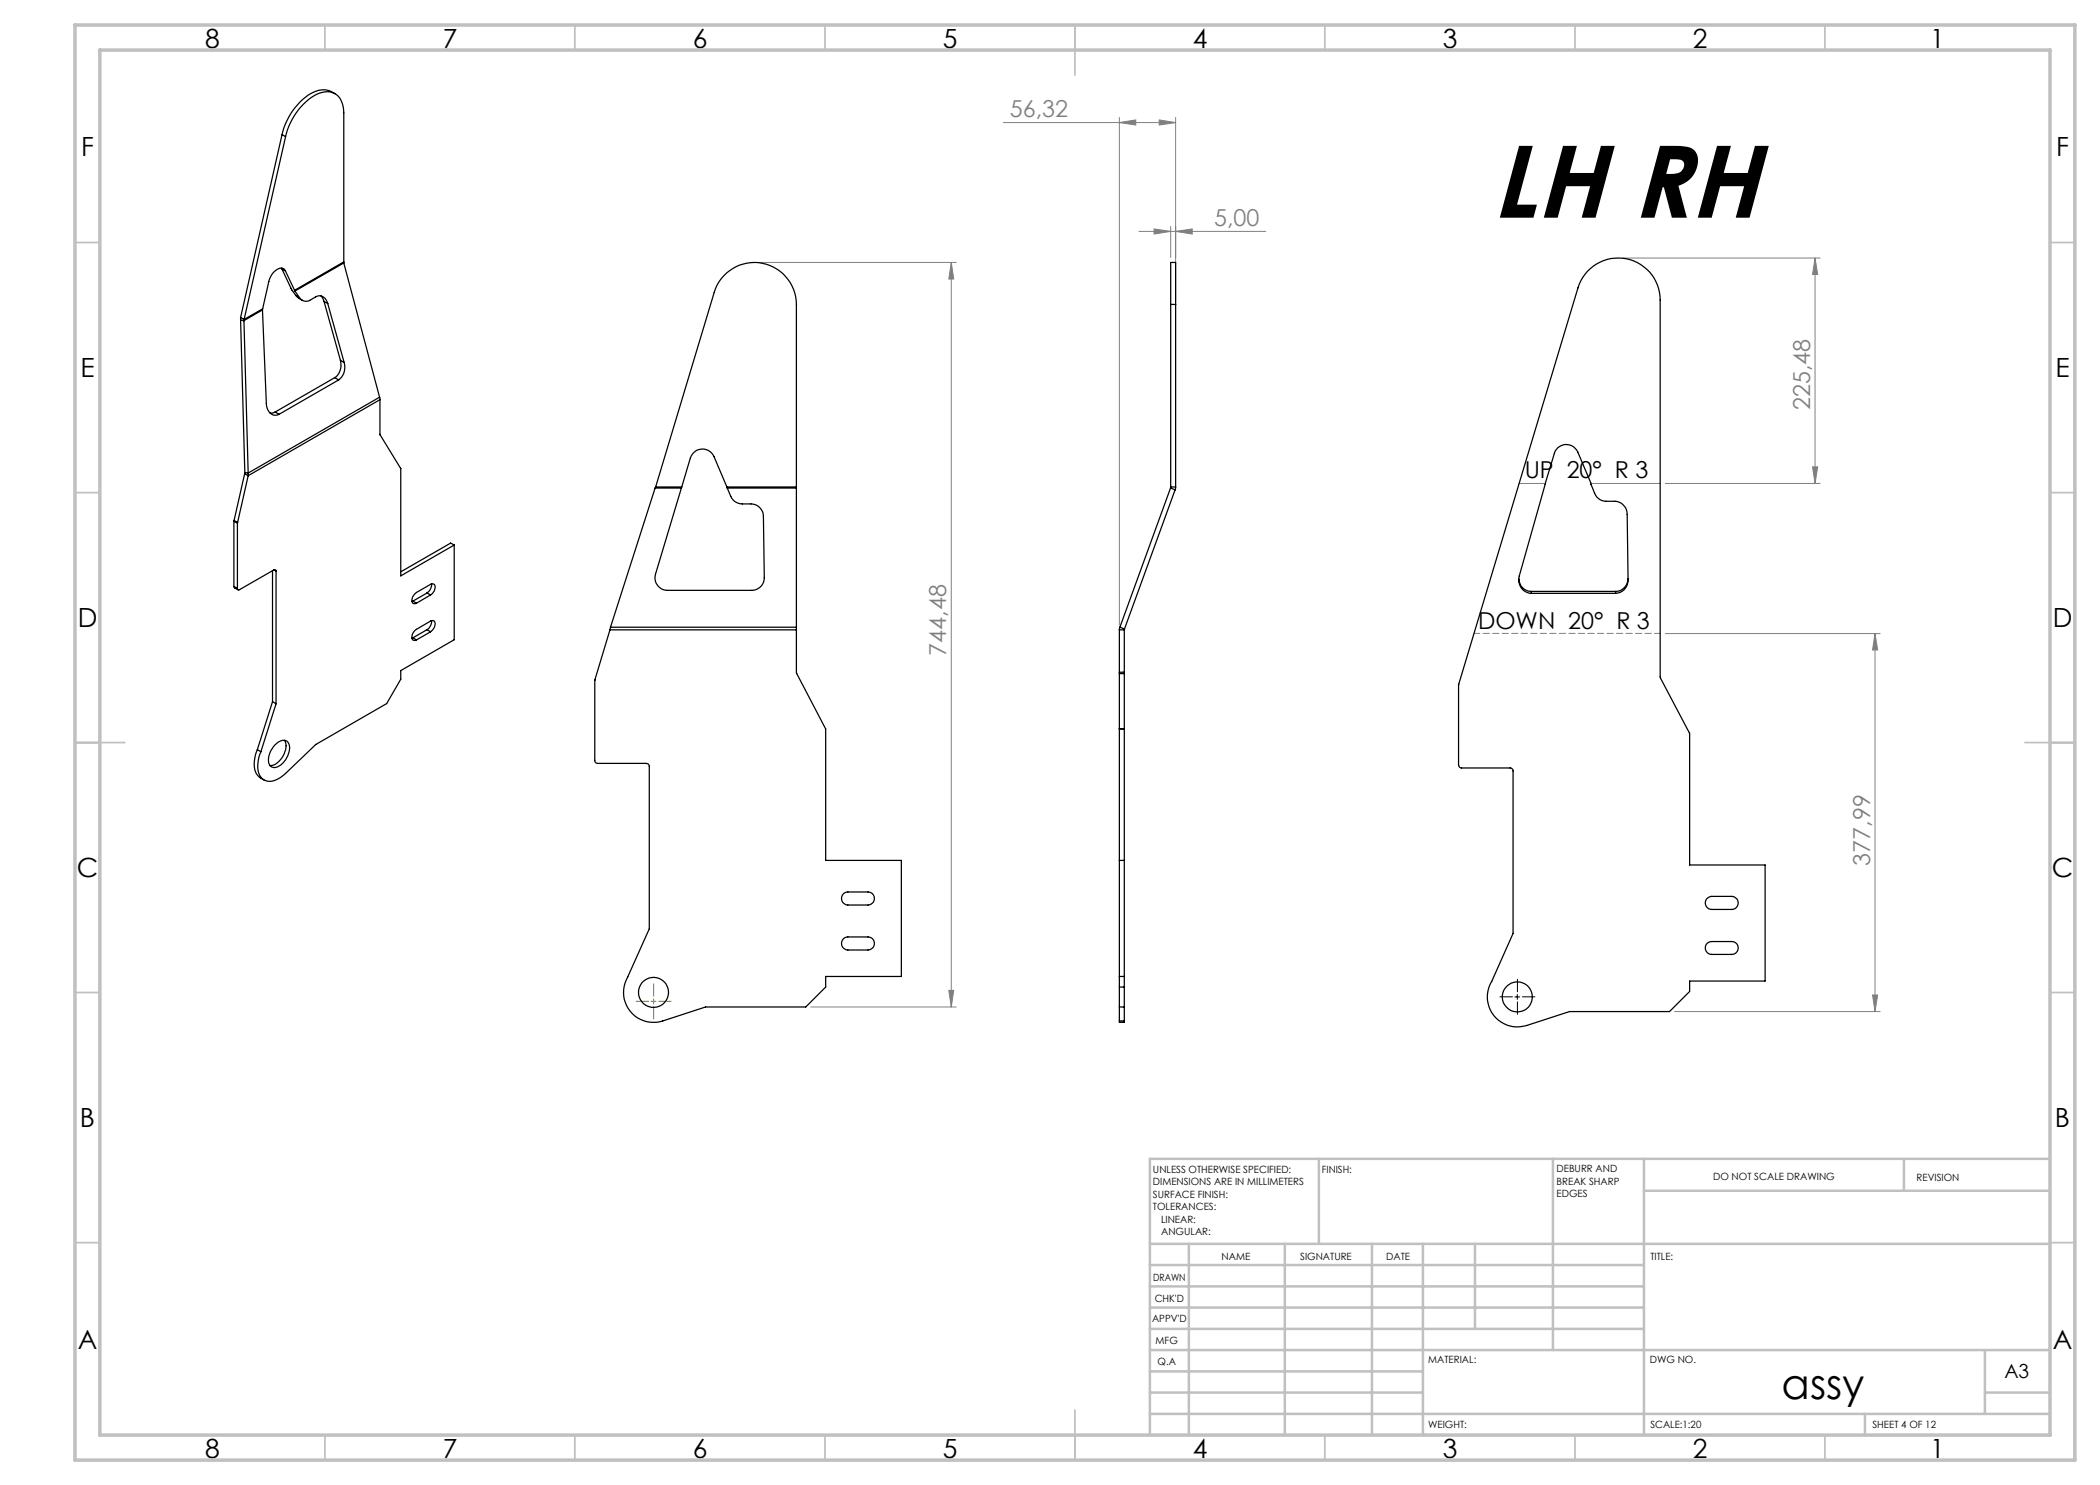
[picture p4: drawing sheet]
<svg xmlns="http://www.w3.org/2000/svg" width="420mm" height="297mm" viewBox="0 0 420 297" stroke-linecap="round" stroke-linejoin="round" font-family="sans-serif">
<g fill="none" stroke="#808080" stroke-width=".2">
<path d="M200.7 24.5h34.4M223.9 24.5l3.3-.5v1zM223.9 23.5v101.5M231.8 24l3.3 .5-3.3 .5zM235.1 23.5v36.4M151.9 52.5h39.3M190.3 52.5l.4 3.3h-.9zM190.3 52.5v148.9M227.8 46.3h25.4M230.8 45.8l3.3 .5-3.3 .5zM234.1 45.3v6.2M235.1 46.3l3.3-.5v1z"/>
<path d="M324.6 51.6h39.4M363 51.6v45.1M363 51.6l.5 3.3h-1zM303.8 96.7h5.2M318.2 96.7h13.8M333.1 96.7h30.9M362.5 93.4h1l-.5 3.3zM333.1 126.7h42.9M375 126.7l.5 3.3h-1zM375 126.7v75.6M189.8 198.1h.9l-.4 3.3zM374.5 199h1l-.5 3.3z"/>
<path d="M162.1 201.4h29.1M334.9 202.3h41.1"/>
</g>
<path d="M130.7 199.3v-2.5M129.7 200.3h-2.5M130.7 201.3v2.5M131.7 200.3h2.5" fill="none" stroke="#808000" stroke-width=".2" stroke-dasharray="15.2 1.3 1.3 1.3"/>
<path d="M130.7 199.8v1M130.2 200.3h1" fill="none" stroke="#808000" stroke-width=".2"/>
<path d="M302.5 199.4h-2.5M303.5 198.4v-2.5M304.5 199.4h2.5M303.5 200.4v2.5" fill="none" stroke="#000" stroke-width=".2" stroke-dasharray="15.2 1.3 1.3 1.3"/>
<path d="M303 199.4h1M303.5 198.9v1" fill="none" stroke="#000" stroke-width=".2"/>
<path d="M332.1 126.7h-37.3" fill="none" stroke="#808080" stroke-width=".2" stroke-dasharray="1.3 .6" stroke-dashoffset=".1"/>
<g fill="none" stroke="#c0c0c0" stroke-width=".35">
<path d="M65 5v5M115 5v5M165 5v5M215 5v10M265 5v5M315 5v5M365 5v5M15 48.5h5M410 48.5h5M15 98.5h5M410 98.5h5M15 148.5h10"/>
<path d="M405 148.5h10M15 198.5h5M410 198.5h5M15 248.5h5M410 248.5h5M65 287v5M115 287v5M165 287v5M215 282v10M265 287v5M315 287v5M365 287v5"/>
</g>
<g fill="none" stroke="#c0c0c0" stroke-width=".5">
<path d="M263.8 231.8v17M310.6 231.8v38.2M328.8 231.8v55.2M328.8 238.2h81.2M380.8 231.8v6.4M410 231.8h-180v55.2M230 248.8h180M230 257.3h98.8M230 253h98.8M237.8 248.8v38.2M257 248.8v38.2M274.4 248.8v38.2"/>
<path d="M284.6 248.8v38.2M295 248.8v17M230 265.8h98.8M230 261.5h98.8M230 278.5h54.6M230 274.3h54.6M230 270h180M397 278.5h13M397 270v12.8M230 282.8h180M373 282.8v4.2"/>
</g>
<path d="M15 5h400v287h-400zM20 10h390v277h-390z" fill="none" stroke="#c0c0c0" stroke-width=".7"/>
<g fill="#808080">
<path d="M235.1 46.3l3.3-.5v1zM230.8 45.8l3.3 .5-3.3 .5zM231.8 24l3.3 .5-3.3 .5zM223.9 24.5l3.3-.5v1z"/>
<path d="M362.5 93.4h1l-.5 3.3zM363 51.6l.5 3.3h-1z"/>
<path d="M190.3 52.5l.4 3.3h-.9zM189.8 198.1h.9l-.4 3.3zM375 126.7l.5 3.3h-1zM374.5 199h1l-.5 3.3z"/>
</g>
<g fill="none" stroke="#000" stroke-width=".25">
<path d="M67 18.7a4.6 4.6 0 0 0-5.9 .8 13.4 13.4 0 0 0-4.7 7.4M56.4 26.9l.7 .4M56.4 26.9l-8.3 36.6M57.1 27.3a12.5 12.5 0 0 1 6.8-8.7 3.3 3.3 0 0 1 4.8 2.8l.1 1.2v29.8M57.1 27.3l-8.3 36.6M56.3 53.6l.1 .2M56.4 53.8l1.8 4 1 1.3M56.4 53.8l.7 .4M57.1 54.2a1.18 1.18 0 0 0-2-.1l-.6 .6-.6 1.2-1.4 5.9M57.1 54.2l1.8 3.9M58.9 58.1l.1 .1M59 58.2l.9 1.3"/>
<path d="M59.2 59.1l.5 .6 .8 .4M59.2 59.1l.7 .4M59.9 59.5l.5 .5 .6 .3a2.65 2.65 0 0 0 2.1-.9 1.64 1.64 0 0 1 2.4 1.3M64.2 59.2l.6 1.1M68.8 52.4v.2M68.8 52.4l-9.9 5.7M68.8 52.6l-9.8 5.6M68.8 52.6l7.1 26.8M317.5 54.3a8.4 8.4 0 0 1 9.2-2.1 8.4 8.4 0 0 1 5.3 7.8v75.5l5.9 11.2v26.3h15.1v23.2h-15.1v2.1l-4 4h-20l-8.6 2.8a6 6 0 0 1-6.5-2 6 6 0 0 1-.5-6.8l4.3-9.6v-32.5a.6 .6 0 0 0-.6-.6h-9.7a.6 .6 0 0 1-.6-.6v-16.1l23.9-79.3 .6-1.4zM48.1 63.5l.7 .4M48.1 64l.9 30.5M48.1 64l.7 .1"/>
<path d="M48.1 63.5v.5M48.8 64.1l.8 30.5M48.8 63.9v.2M52.5 62l.8 18.7a1.98 1.98 0 0 0 2.2 2.3l.3-.1M52.5 62l-3.7 2.1M52.5 61.8v.2M52.5 61.8l-3.7 2.1M64.8 60.3l.7 .4M64.8 60.3l3.3 11.8M65.5 60.7l3.3 11.8M67 75.5l.7 .5M67 75.5l-12 6.9"/>
<path d="M67.7 76l-11.9 6.9M68.1 72.1a3.2 3.2 0 0 1-1.1 3.4M68.1 72.1l.7 .4M68.8 72.5a3.2 3.2 0 0 1-1.1 3.5M75.9 79.4l.1 .5M75.9 79.4l-26.3 15.2M76 79.9v7l4.2 6.8v21.5l10.6-6.2M76 79.9l-26.4 15.2M234.1 60.9v-8.4h1v8.4M234.1 60.9v36.5M234.1 60.9h1M235.1 60.9v36.5"/>
<path d="M48.9 94.8l-2.1 9.3M48.9 94.8l.7 .3M49 94.5l.6 .1M49 94.5l-.1 .3M49.6 95.1l-2.1 9.4M49.6 94.6v.5M55 82.4l-.6 .2h-.4M55 82.4l.8 .5M131 97.6h5.3M131 97.6l-8.9 27.8M131.1 97.4l11.7-38.9a8.4 8.4 0 0 1 9.3-5.9 8.4 8.4 0 0 1 7.2 8.3v36.5M131.1 97.4l-.1 .2"/>
<path d="M131.1 97.4h5.2M136.3 97.6l-5.2 17.3a2.53 2.53 0 0 0 2.4 3.2h16.9a2.51 2.51 0 0 0 2.5-2.6l-.2-12.2a2.51 2.51 0 0 0-2.5-2.5 4.5 4.5 0 0 1-3-.3l-.3-.2a4.9 4.9 0 0 1-1.4-2.7M136.3 97.4v.2M136.3 97.4l1.8-5.8a2.53 2.53 0 0 1 2.3-1.8 2.53 2.53 0 0 1 2.4 1.5l2.6 6.1M145.4 97.4l.1 .2M145.4 97.4h13.9M145.5 97.6h13.8M159.3 97.4v.2M159.3 97.6v27.8M234.1 97.6l.9 .4M234.1 97.6l-10.1 27.8M234.1 97.4v.2"/>
<path d="M234.1 97.4h1M235 98l-10.1 27.8M235.1 97.4l-.1 .6M46.8 117.3l.1 .3 .7 .4M46.8 104.2l.7 .4M46.8 117.3l.7 .4M46.8 104.2v13.1M46.8 104.1v.1M46.8 104.1l.7 .4M47.5 104.6v13.1M47.5 104.5v.1M54.5 114.2v26.1"/>
<path d="M54.8 114a.26 .26 0 0 1 .3 0 .26 .26 0 0 1 .1 .2M54.8 114l-6.9 3.9a.26 .26 0 0 1-.3 .1 .26 .26 0 0 1-.1-.3M54.8 114l.4 .2M55.2 114.2v26.6M85.4 118.6l.7 .4M85.4 118.6l-2.8 1.6M86.1 119a1.68 1.68 0 0 0 .8-2.1l-.6-.1-3 1.7a1.53 1.53 0 0 0-.6 2.2l.6-.1M86.1 119l-2.8 1.6M86.3 116.8a2.18 2.18 0 0 1-.9 1.8M90.8 109v18.9l-10.6 6.2v1.8l-2.9 4.8-14.2 8.2-6 5.8a4.3 4.3 0 0 1-4 1.4 3.3 3.3 0 0 1-1.5-4l.6-1.7M90.8 109l-.7-.4-9.9 5.8M303.8 115.8a2.51 2.51 0 0 0 2.4 2.5"/>
<path d="M306.2 118.7a2.67 2.67 0 0 1-2.4-3.5l7.1-24.5a2.49 2.49 0 0 1 2.2-1.8 2.49 2.49 0 0 1 2.5 1.5l2.6 6.5a4.9 4.9 0 0 0 1.5 2.8 2.25 2.25 0 0 0 1.5 .6 4.3 4.3 0 0 1 3 .3l.4 .3a2.44 2.44 0 0 1 .8 2l.2 13.1a2.62 2.62 0 0 1-2.5 2.7M306.2 118.7h16.9M306.2 118.3v.4M306.2 118.3h16.9M323.1 118.3v.4M325.6 115.7a2.55 2.55 0 0 1-2.5 2.6M82.6 120.2l.7 .4M82.6 120.2l-.2 .1M82.6 127.6l.7 .4M82.6 127.6l-.2 .1M85.4 125.9l.7 .5M85.4 125.9l-2.8 1.7"/>
<path d="M86.1 126.4a1.53 1.53 0 0 0 .6-2.3l-.6 .1-2.8 1.7a1.68 1.68 0 0 0-.8 2l.4 .2 .4-.1M86.1 126.4l-2.8 1.6M86.3 124.1a2.07 2.07 0 0 1-.9 1.8M122 126l-3 10v16.1a.6 .6 0 0 0 .6 .6h9.7a.6 .6 0 0 1 .6 .6v32.5l-4.3 9.6a6 6 0 0 0 .4 6.8 6 6 0 0 0 6.6 2l8.5-2.8h20l4-4v-2.1h15.2v-23.2h-15.2v-26.4l-5.8-11.1v-8.6M122 126h37.3M122.1 125.4l-.1 .6M122.1 125.4h37.2M159.3 125.4v.6M223.9 134.4v.3M223.9 126h1M223.9 126v8.4M223.9 134.7v11"/>
<path d="M223.9 134.7h1M223.9 134.4h1M224 125.4l-.1 .6M224 125.4l.9 .4M224.9 134.4v.3M224.9 126v8.4M224.9 134.7v11M224.9 125.8v.2M51.5 149.9a5.2 5.2 0 0 0 0 5.1l1.3 1M51.5 149.9l.7 .5M54.5 140.3l.7 .5M54.5 140.3l-3 9.6"/>
<path d="M54.9 149a1.95 1.95 0 0 1 2.6-.6 3.6 3.6 0 0 1-1 4.3 1.76 1.76 0 0 1-2.5 .4 3.6 3.6 0 0 1 .9-4.1zM55.2 140.8l-3 9.6M56.9 148.1a3.8 3.8 0 0 1-1.4 4.4l-.6 .5-.9 .1M223.9 145.7v.1M223.9 145.8v58.4M223.9 145.8h1M223.9 145.7h1M224.9 145.7v.1M224.9 145.8v58.4M168.7 178.7l.9-.3h4a1.31 1.31 0 0 1 1.3 1.3 1.31 1.31 0 0 1-1.3 1.3h-4a1.31 1.31 0 0 1-1.2-.9 1.31 1.31 0 0 1 .3-1.4zM223.9 172.1h1M341.3 179.8l.4-.3 .6-.2h4.1a1.31 1.31 0 0 1 1.2 1.3 1.31 1.31 0 0 1-1.2 1.3h-4.1a1.31 1.31 0 0 1-1-2.1z"/>
<path d="M168.7 187.7l.9-.3h4a1.31 1.31 0 0 1 1.3 1.3 1.31 1.31 0 0 1-1.3 1.3h-4a1.31 1.31 0 0 1-1.2-.9 1.31 1.31 0 0 1 .3-1.4zM223.9 195.3h1M223.9 197.4h1M341.3 188.8l.4-.3 .6-.2h4.1a1.29 1.29 0 0 1 1.2 1.3 1.29 1.29 0 0 1-1.2 1.3h-4.1a1.31 1.31 0 0 1-1-2.1zM223.9 204.2v.3h1v-.3M223.9 201.4h1M223.9 204.2h1"/>
<circle cx="130.7" cy="198.5" r="3"/>
<circle cx="303.5" cy="199.4" r="3"/>
</g>
<text font-size="20.7" x="298.3" y="43.5">LH RH</text>
<text font-size="8.5" x="356.3" y="279.7">assy</text>
<g font-size="5.3">
<text x="41" y="9.5">8</text>
<text x="88.5" y="9.5">7</text>
<text x="138.5" y="9.5">6</text>
<text x="188.5" y="9.5">5</text>
<text x="238.5" y="9.5">4</text>
<text x="288.5" y="9.5">3</text>
<text x="338.5" y="9.5">2</text>
<text x="386" y="9.5">1</text>
<text x="16.2" y="31.2">F</text>
<text x="411.2" y="31.2">F</text>
<text x="16.1" y="75.5">E</text>
<text x="411.1" y="75.5">E</text>
<text x="15.5" y="125.5">D</text>
<text x="410.5" y="125.5">D</text>
<text x="15.4" y="175.5">C</text>
<text x="410.4" y="175.5">C</text>
<text x="16" y="225.5">B</text>
<text x="411" y="225.5">B</text>
<text x="15.5" y="269.7">A</text>
<text x="410.5" y="269.7">A</text>
<text x="41" y="291.5">8</text>
<text x="88.5" y="291.5">7</text>
<text x="138.5" y="291.5">6</text>
<text x="188.5" y="291.5">5</text>
<text x="238.5" y="291.5">4</text>
<text x="288.5" y="291.5">3</text>
<text x="338.5" y="291.5">2</text>
<text x="386" y="291.5">1</text>
</g>
<g font-size="4.7" fill="#808080">
<text x="202" y="23.5">56,32</text>
<text x="242.8" y="45.3">5,00</text>
<text x="362" y="82" transform="rotate(-90 362 82)">225,48</text>
<text x="189.3" y="131.1" transform="rotate(-90 189.3 131.1)">744,48</text>
<text x="374" y="173.1" transform="rotate(-90 374 173.1)">377,99</text>
</g>
<g font-size="4.7">
<text x="304.9" y="95.6">UP 20° R 3</text>
<text x="295.6" y="125.7">DOWN 20° R 3</text>
</g>
<text font-size="3.9" x="400.9" y="275.5">A3</text>
<g font-size="2">
<text x="230.6" y="234.6">UNLESS OTHERWISE SPECIFIED:</text>
<text x="230.6" y="237.1">DIMENSIONS ARE IN MILLIMETERS</text>
<text x="230.6" y="239.6">SURFACE FINISH:</text>
<text x="264.4" y="234.6">FINISH:</text>
<text x="311.3" y="234.5">DEBURR AND</text>
<text x="311.3" y="237">BREAK SHARP</text>
<text x="311.3" y="239.5">EDGES</text>
<text x="342.6" y="236">DO NOT SCALE DRAWING</text>
<text x="383.3" y="236.2">REVISION</text>
<text x="230.6" y="242.1">TOLERANCES:</text>
<text x="232.2" y="244.6">LINEAR:</text>
<text x="232.2" y="247.1">ANGULAR:</text>
<text x="244.3" y="252">NAME</text>
<text x="260" y="251.9">SIGNATURE</text>
<text x="277.2" y="251.9">DATE</text>
<text x="330.1" y="251.9">TITLE:</text>
<text x="230.6" y="256.1">DRAWN</text>
<text x="230.9" y="260.3">CHK'D</text>
<text x="230.4" y="264.4">APPV'D</text>
<text x="231.1" y="268.8">MFG</text>
<text x="231.5" y="273">Q.A</text>
<text x="285.6" y="272.5">MATERIAL:</text>
<text x="330" y="272.5">DWG NO.</text>
<text x="285.6" y="285.5">WEIGHT:</text>
<text x="330.1" y="285.6">SCALE:1:20</text>
<text x="374.5" y="285.6">SHEET 4 OF 12</text>
</g>
</svg>
